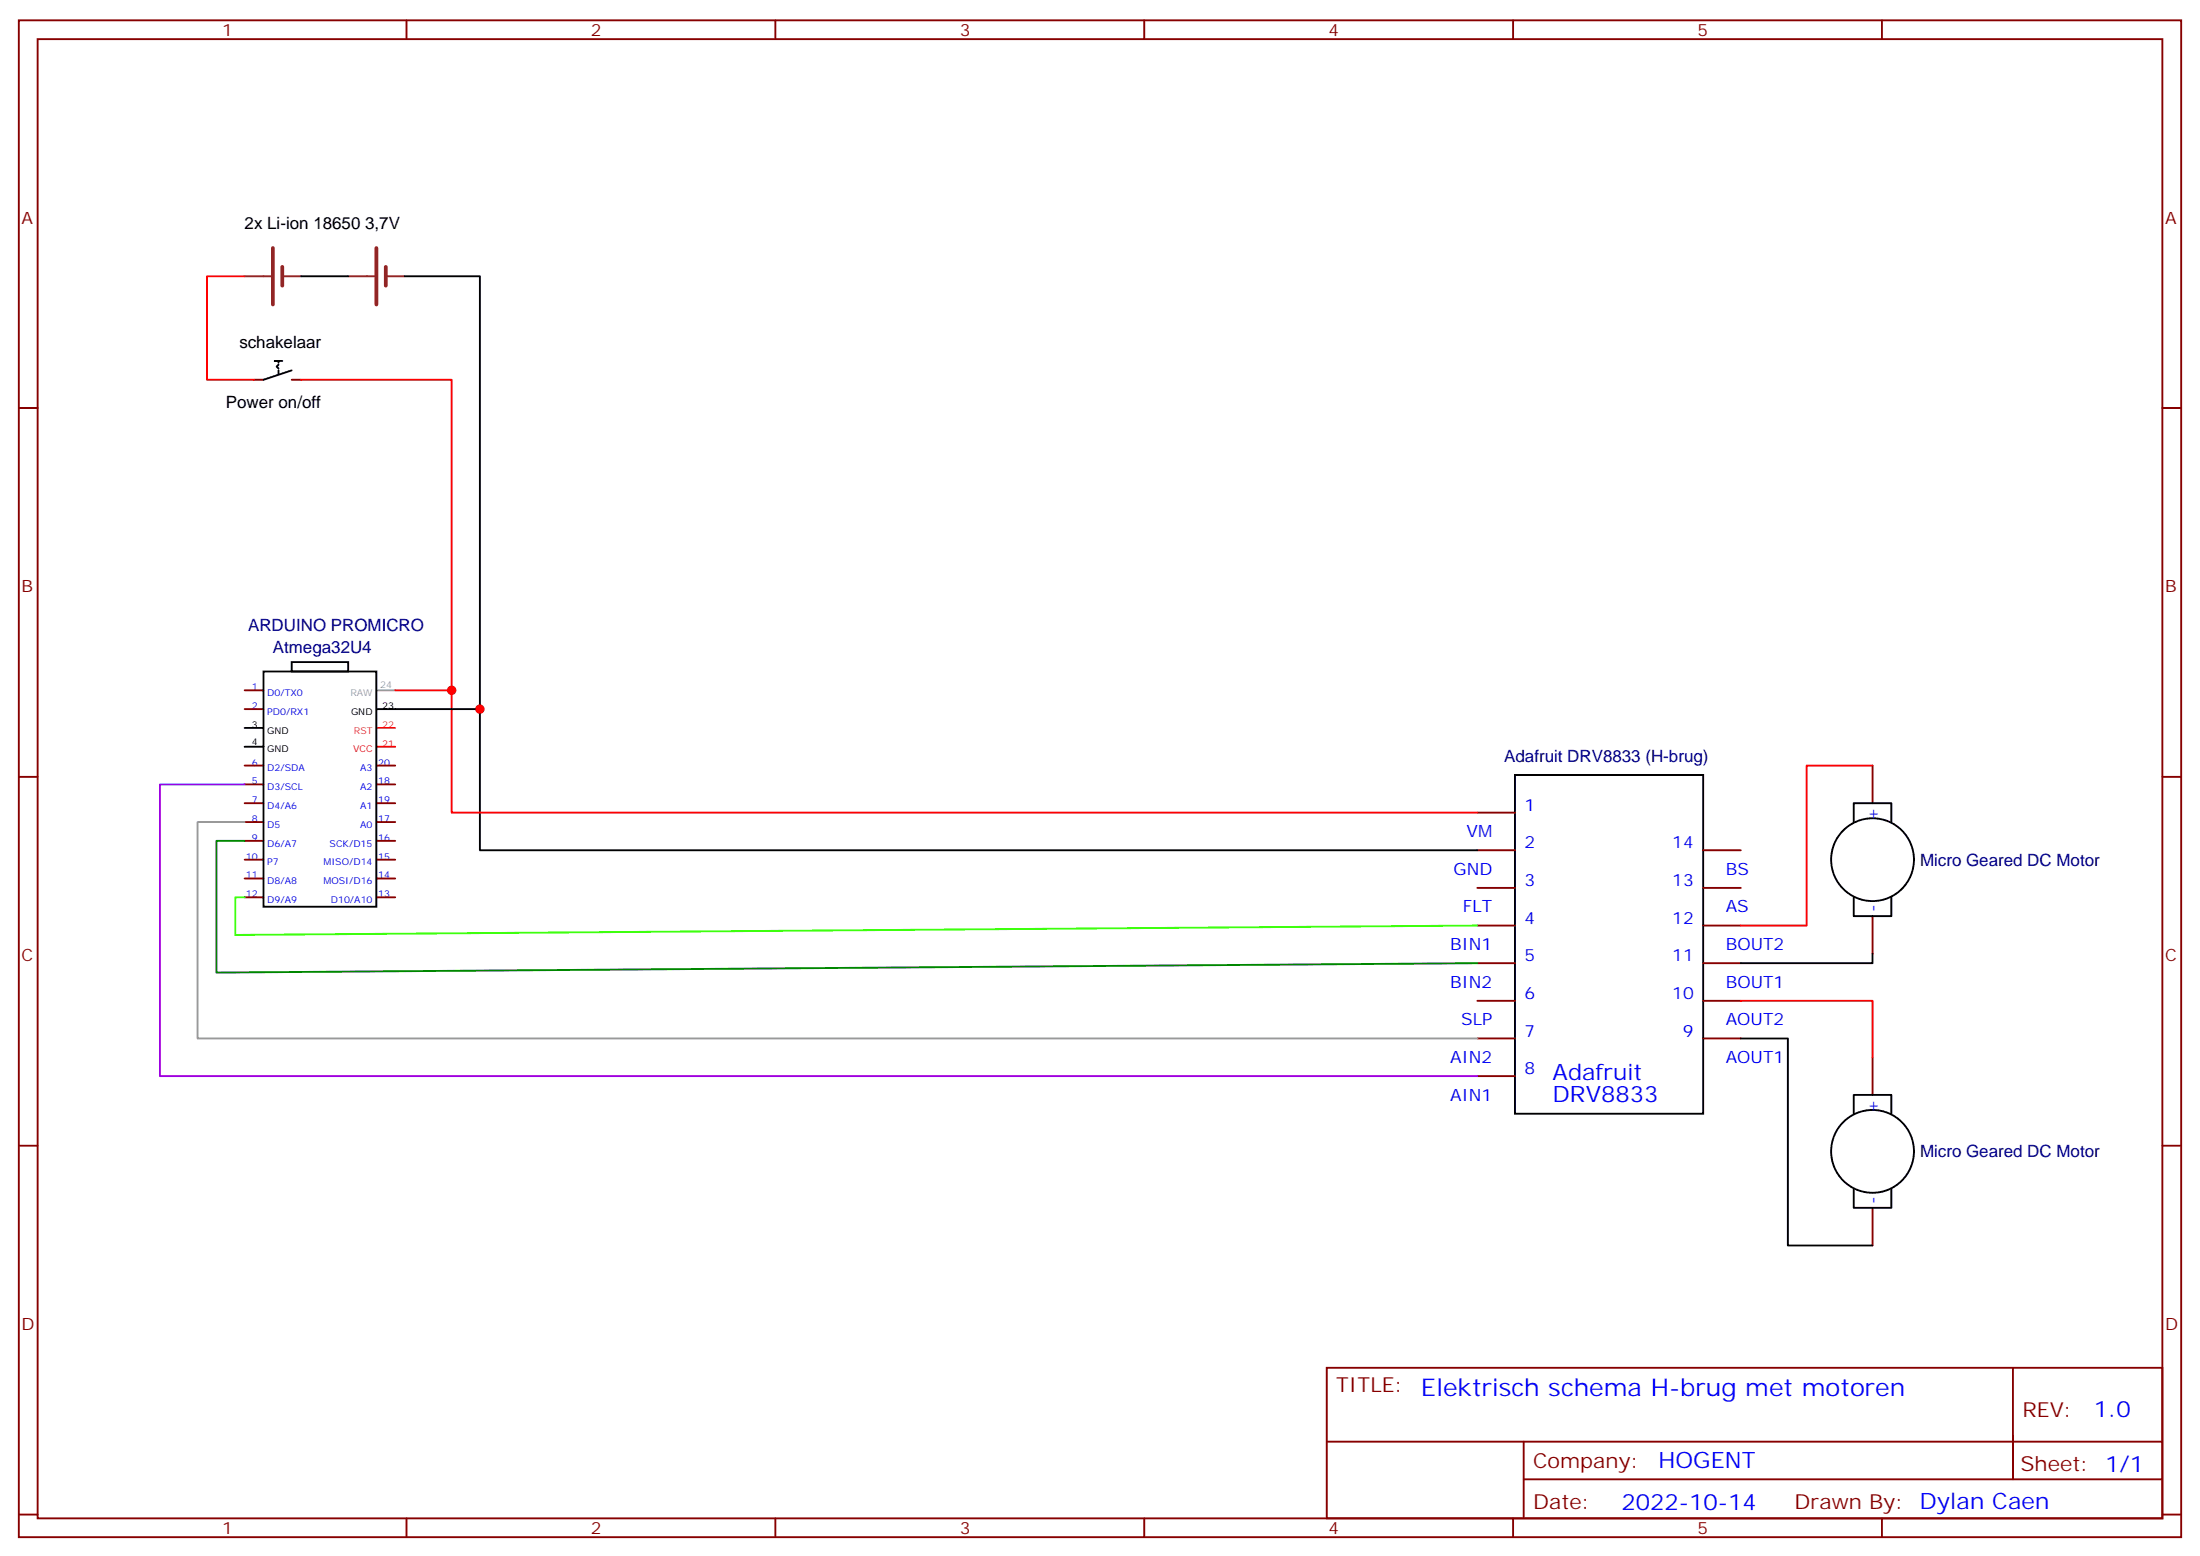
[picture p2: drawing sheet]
<svg xmlns="http://www.w3.org/2000/svg" width="412mm" height="292mm" viewBox="0 0 412 292" stroke-linecap="round" stroke-linejoin="round" font-family="sans-serif">
<g fill="none" stroke="#870000" stroke-width=".35">
<path d="M3.5 3.8h405.4v284.3h-405.4zM7.1 7.3h398.2v277.3h-398.2zM76.2 3.8v3.5M145.3 3.8v3.5M214.5 3.8v3.5M283.6 3.8v3.5M352.8 3.8v3.5M3.5 76.5h3.6M47.6 71.2h1.8M54.7 71.2h1.7M405.3 76.5h3.6M45.9 129.4h3.5"/>
<path d="M45.9 132.9h3.5M3.5 145.6h3.6M45.9 143.5h3.5M45.9 147h3.5M45.9 150.6h3.5M45.9 154.1h3.5M45.9 157.6h3.5M70.6 143.5h3.5M70.6 147h3.5M70.6 150.6h3.5M70.6 154.1h3.5M70.6 157.6h3.5"/>
<path d="M276.9 152.3h7.1M276.9 159.4h7.1M319.3 159.4h7M351 143.5v7.1M405.3 145.6h3.6M45.9 161.1h3.5M45.9 164.7h3.5M45.9 168.2h3.5M70.6 161.1h3.5M70.6 164.7h3.5M70.6 168.2h3.5M276.9 166.4h7.1"/>
<path d="M276.9 173.5h7.1M319.3 166.4h7M319.3 173.5h7M351 171.7v7.1M276.9 180.6h7.1M276.9 187.6h7.1M276.9 194.7h7.1M319.3 180.6h7M319.3 187.6h7M319.3 194.7h7M351 198.2v7M3.5 214.8h3.6"/>
<path d="M276.9 201.7h7.1M405.3 214.8h3.6M351 226.4v7.1M248.7 256.4h156.6v28.2h-156.6zM377.3 256.4v20.9M248.7 270.2h156.5M285.6 277.3h119.6M285.6 270.2v14.2M3.5 283.9h3.6M76.2 284.6v3.5M145.3 284.6v3.5M214.5 284.6v3.5"/>
<path d="M283.6 284.6v3.5M352.8 284.6v3.5M405.3 283.9h3.6"/>
</g>
<g fill="none" stroke="#000" stroke-width=".35">
<path d="M56.4 51.8h8.9M75.8 51.8h14.2v81.1h-19.4M52.2 68.4l-.3 .3 .3 .4M52.2 69.4v.7M52.9 67.7h-1.4h.7v.3M54.7 69.4l-5.3 1.8M45.9 136.5h3.5M45.9 140h3.5M49.4 125.9h21.2v44.1h-21.2zM54.7 124.1h10.6v1.8h-10.6zM90 132.9v26.5h186.9M284 145.3h35.3v63.5h-35.3z"/>
<path d="M347.5 154.1v-3.5h7v3.5M347.5 168.2v3.5h7v-3.5M351 178.8v1.8h-24.7M326.3 194.7h8.8v38.8h15.9M347.5 208.8v-3.6h7v3.6M347.5 222.9v3.5h7v-3.5"/>
<circle cx="351" cy="161.1" r="7.8"/>
<circle cx="351" cy="215.8" r="7.8"/>
</g>
<path d="M45.9 51.8h-7.1v19.4h8.8M56.4 71.2h28.3v58.2M70.6 140h3.5M74.1 129.4h10.6v22.9h192.2M351 143.5h-12.3v30h-12.4M326.3 187.6h24.7v10.6" fill="none" stroke="#f00" stroke-width=".35"/>
<path d="M70.6 136.5h3.5" fill="none" stroke="#f60" stroke-width=".35"/>
<path d="M70.6 129.4h3.5M45.9 154.1h-8.9v40.6h239.9" fill="none" stroke="#999" stroke-width=".35"/>
<path d="M51.2 46.5v10.6M52.9 50v3.6M70.6 46.5v10.6M72.3 50v3.6" fill="none" stroke="#8c2424" stroke-width=".71"/>
<path d="M45.9 51.8h4.9M52.9 51.8h3.5M65.3 51.8h4.9M72.3 51.8h3.5" fill="none" stroke="#8c2424" stroke-width=".35"/>
<path d="M45.9 147h-15.9v54.7h246.9" fill="none" stroke="#90f" stroke-width=".35"/>
<path d="M45.9 157.6h-5.3v24.7l236.3-1.7" fill="none" stroke="#008700" stroke-width=".35"/>
<path d="M45.9 168.2h-1.8v7.1l232.8-1.8" fill="none" stroke="#3f0" stroke-width=".35"/>
<g fill="#c00">
<circle cx="90" cy="132.9" r=".88"/>
<circle cx="84.7" cy="129.4" r=".88"/>
</g>
<text font-size="4.6" fill="#00f" x="266.3" y="261.7">Elektrisch schema H-brug met motoren</text>
<g font-size="4.2" fill="#00f">
<text x="291" y="202.4">Adafruit</text>
<text x="291" y="206.6">DRV8833</text>
<text x="392.5" y="265.7">1.0</text>
<text x="310.9" y="275.2">HOGENT</text>
<text x="304" y="283">2022-10-14</text>
</g>
<g font-size="3.9" fill="#800">
<text x="250.5" y="261">TITLE:</text>
<text x="379.1" y="265.7">REV:</text>
<text x="287.4" y="275.2">Company:</text>
<text x="378.7" y="275.8">Sheet: 1/1</text>
<text x="287.4" y="282.9">Date:</text>
<text x="336.4" y="282.9">Drawn By: Dylan Caen</text>
</g>
<g font-size="3.2" fill="#800">
<text x="41.6" y="6.8">1</text>
<text x="110.8" y="6.8">2</text>
<text x="179.9" y="6.8">3</text>
<text x="249.1" y="6.8">4</text>
<text x="318.2" y="6.8">5</text>
<text x="4.1" y="41.9">A</text>
<text x="405.9" y="41.9">A</text>
<text x="4.1" y="111.1">B</text>
<text x="405.9" y="111.1">B</text>
<text x="4.1" y="180.2">C</text>
<text x="405.9" y="180.2">C</text>
<text x="4.1" y="249.3">D</text>
<text x="405.9" y="249.3">D</text>
<text x="41.6" y="287.6">1</text>
<text x="110.8" y="287.6">2</text>
<text x="179.9" y="287.6">3</text>
<text x="249.1" y="287.6">4</text>
<text x="318.2" y="287.6">5</text>
</g>
<g font-size="3.2">
<text x="45.9" y="43">2x Li-ion 18650 3,7V</text>
<text x="44.9" y="65.3">schakelaar</text>
<text x="42.3" y="76.5">Power on/off</text>
</g>
<g font-size="3.2" fill="#000080">
<text x="46.5" y="118.3">ARDUINO PROMICRO</text>
<text x="51.2" y="122.3">Atmega32U4</text>
<text x="282" y="142.9">Adafruit DRV8833 (H-brug)</text>
<text x="359.9" y="162.3">Micro Geared DC Motor</text>
<text x="359.9" y="217">Micro Geared DC Motor</text>
</g>
<g font-size="3.2" fill="#00f">
<text x="285.8" y="152">1</text>
<text x="352.1" y="153.9" transform="rotate(-90 352.1 153.9)">+</text>
<text x="274.9" y="156.9">VM</text>
<text x="285.8" y="159">2</text>
<text x="313.5" y="159">14</text>
<text x="272.5" y="164">GND</text>
<text x="285.8" y="166.1">3</text>
<text x="313.5" y="166.1">13</text>
<text x="323.5" y="164">BS</text>
<text x="274.2" y="171">FLT</text>
<text x="285.8" y="173.1">4</text>
<text x="313.5" y="173.1">12</text>
<text x="323.5" y="171">AS</text>
<text x="352.1" y="171" transform="rotate(-90 352.1 171)">-</text>
<text x="271.9" y="178.1">BIN1</text>
<text x="323.5" y="178.1">BOUT2</text>
<text x="271.9" y="185.1">BIN2</text>
<text x="285.8" y="180.2">5</text>
<text x="313.5" y="180.2">11</text>
<text x="323.5" y="185.1">BOUT1</text>
<text x="285.8" y="187.3">6</text>
<text x="313.5" y="187.3">10</text>
<text x="273.9" y="192.2">SLP</text>
<text x="285.8" y="194.3">7</text>
<text x="315.5" y="194.3">9</text>
<text x="323.5" y="192.2">AOUT2</text>
<text x="271.9" y="199.2">AIN2</text>
<text x="285.8" y="201.4">8</text>
<text x="323.5" y="199.2">AOUT1</text>
<text x="271.9" y="206.3">AIN1</text>
<text x="352.1" y="208.5" transform="rotate(-90 352.1 208.5)">+</text>
<text x="352.1" y="225.7" transform="rotate(-90 352.1 225.7)">-</text>
</g>
<g font-size="1.8" fill="#00f">
<text x="47.2" y="129.4">1</text>
<text x="50.1" y="130.5">D0/TX0</text>
<text x="47.2" y="132.9">2</text>
<text x="50.1" y="134">PD0/RX1</text>
<text x="47.2" y="143.5">6</text>
<text x="70.9" y="143.5">20</text>
<text x="47.2" y="147">5</text>
<text x="50.1" y="144.6">D2/SDA</text>
<text x="50.1" y="148.1">D3/SCL</text>
<text x="67.5" y="148.1">A2</text>
<text x="67.5" y="144.6">A3</text>
<text x="70.9" y="147">18</text>
<text x="47.2" y="150.6">7</text>
<text x="47.2" y="154.1">8</text>
<text x="50.1" y="151.6">D4/A6</text>
<text x="50.1" y="155.2">D5</text>
<text x="67.5" y="155.2">A0</text>
<text x="67.5" y="151.6">A1</text>
<text x="70.9" y="154.1">17</text>
<text x="70.9" y="150.6">19</text>
<text x="46.1" y="161.1">10</text>
<text x="47.2" y="157.6">9</text>
<text x="50.1" y="158.7">D6/A7</text>
<text x="61.8" y="158.7">SCK/D15</text>
<text x="70.9" y="161.1">15</text>
<text x="70.9" y="157.6">16</text>
<text x="46.1" y="164.7">11</text>
<text x="50.1" y="162.2">P7</text>
<text x="50.1" y="165.7">D8/A8</text>
<text x="60.6" y="165.7">MOSI/D16</text>
<text x="60.6" y="162.2">MISO/D14</text>
<text x="70.9" y="164.7">14</text>
<text x="46.1" y="168.2">12</text>
<text x="50.1" y="169.3">D9/A9</text>
<text x="62" y="169.3">D10/A10</text>
<text x="70.9" y="168.2">13</text>
</g>
<g font-size="1.8" fill="#999">
<text x="65.7" y="130.5">RAW</text>
<text x="71.3" y="129">24</text>
</g>
<g font-size="1.8">
<text x="47.2" y="136.5">3</text>
<text x="50.1" y="137.5">GND</text>
<text x="65.8" y="134">GND</text>
<text x="71.6" y="132.9">23</text>
<text x="47.2" y="139.6">4</text>
<text x="50.1" y="141">GND</text>
</g>
<g font-size="1.8" fill="#f60">
<text x="66.3" y="137.5">RST</text>
<text x="71.6" y="136.5">22</text>
</g>
<g font-size="1.8" fill="#f00">
<text x="66.2" y="141">VCC</text>
<text x="71.6" y="140">21</text>
</g>
</svg>
